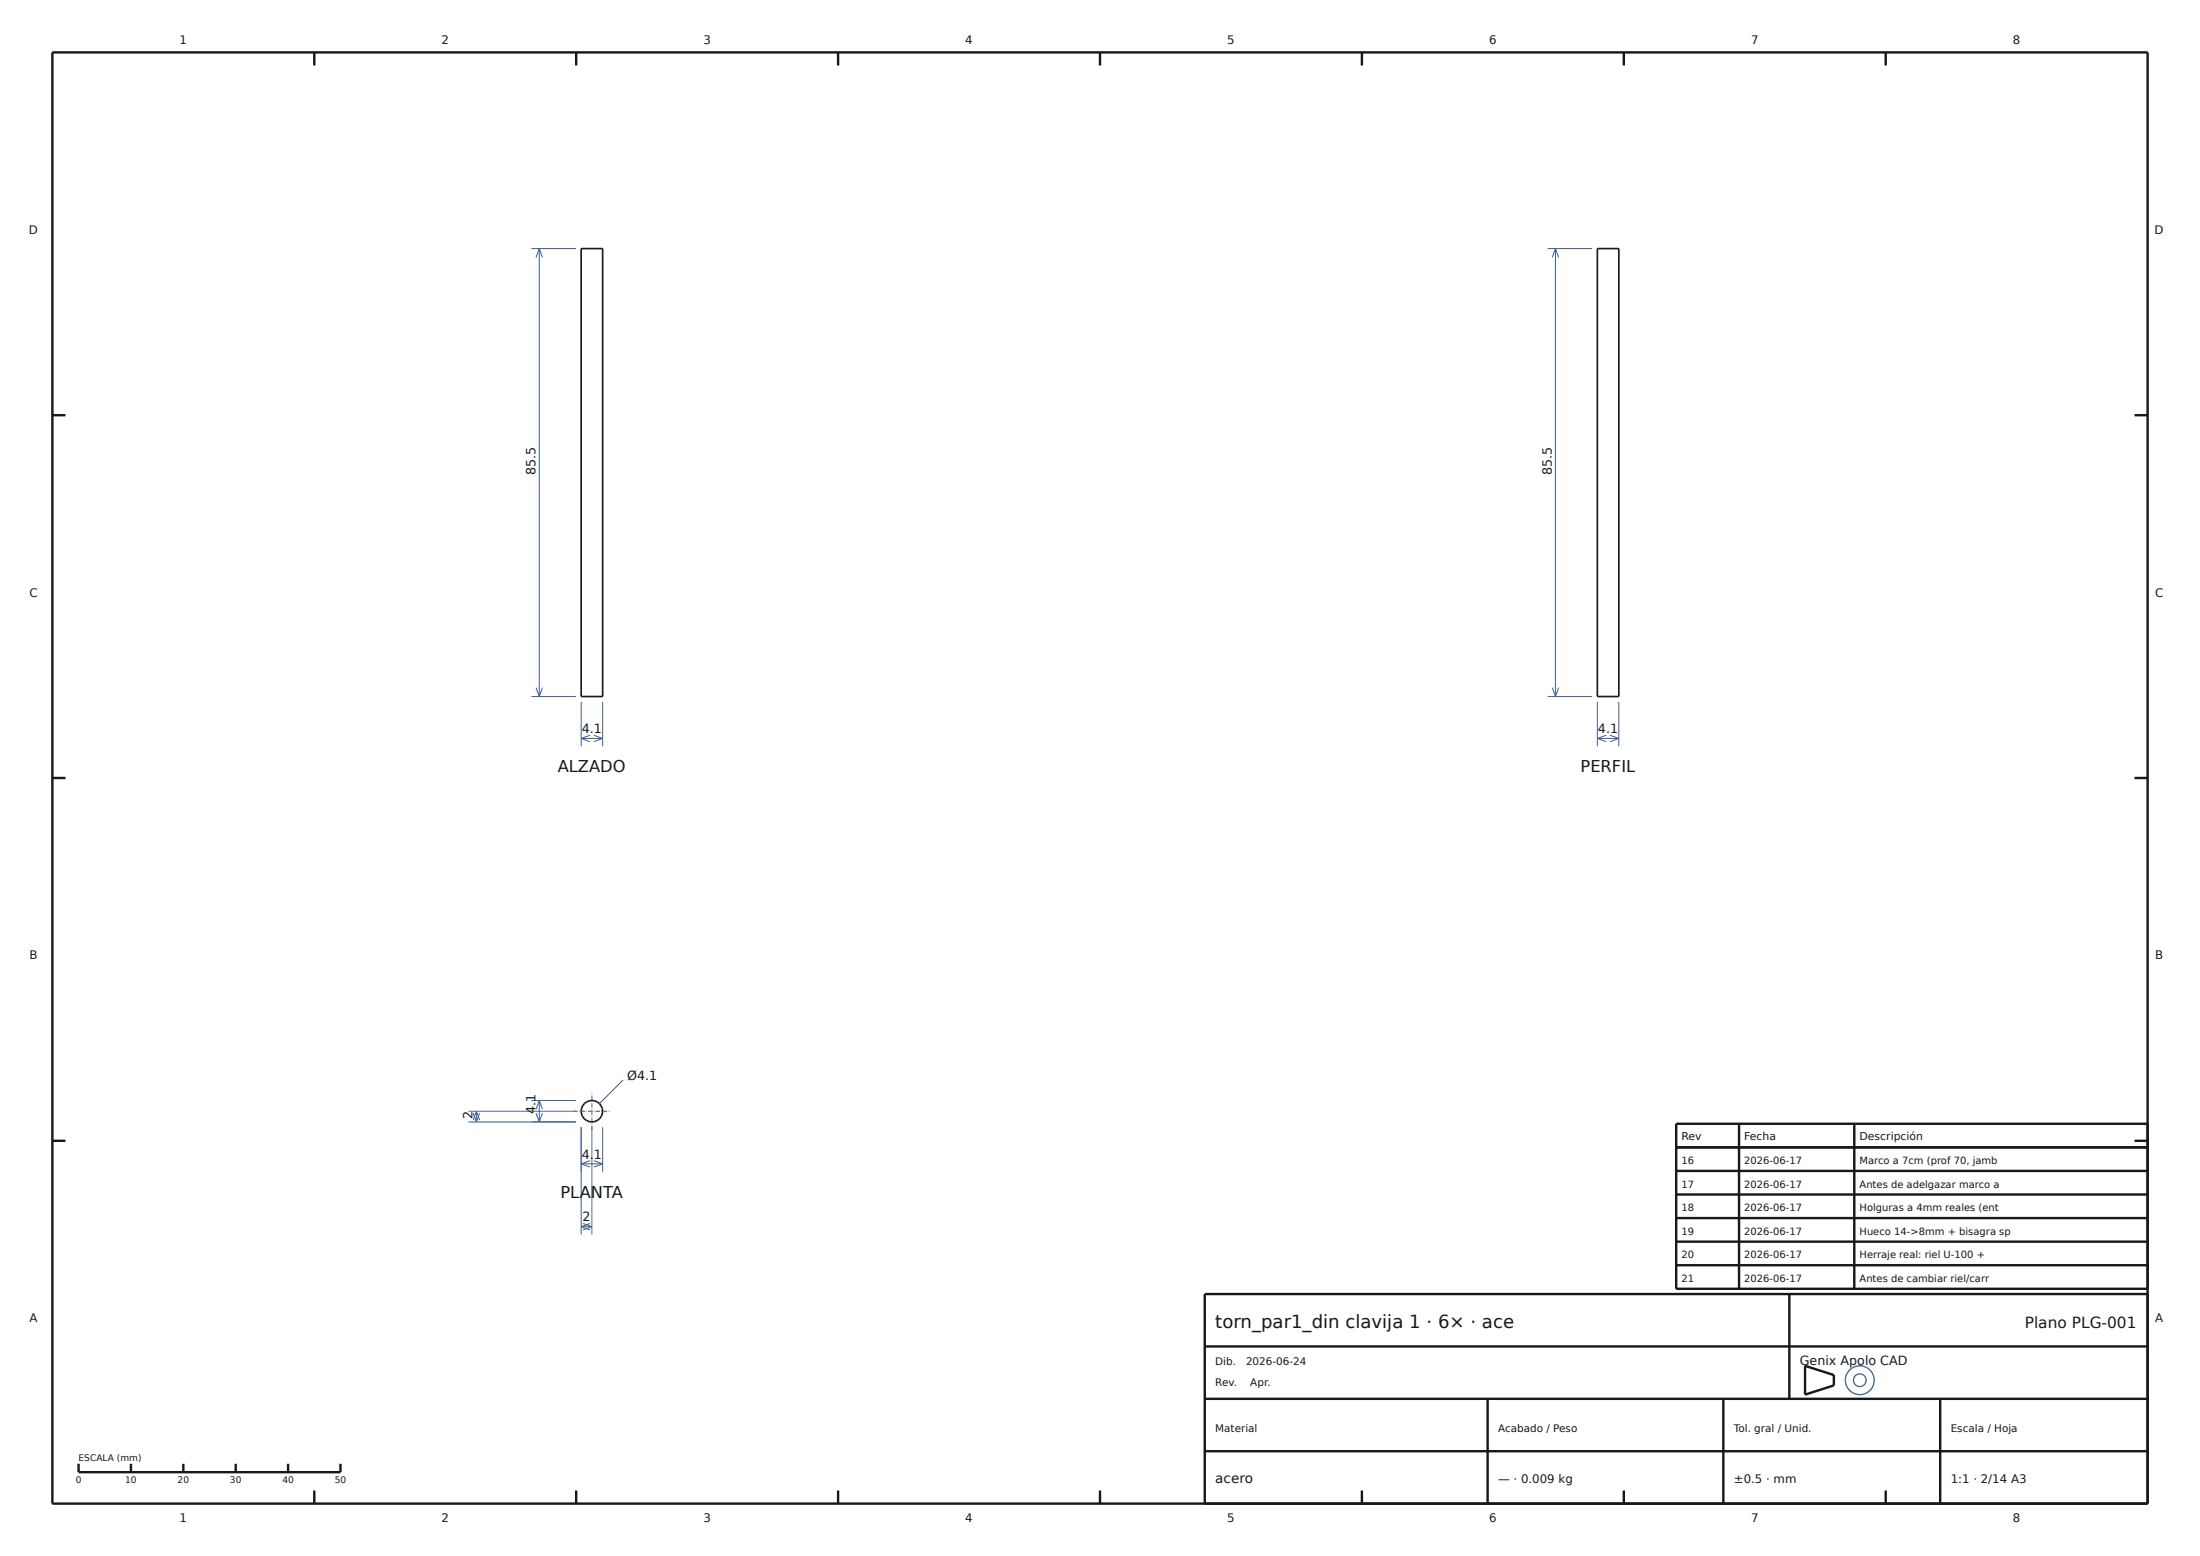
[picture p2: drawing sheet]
<svg xmlns="http://www.w3.org/2000/svg" width="420mm" height="297mm" viewBox="0 0 420 297" stroke-linecap="round" stroke-linejoin="round" font-family="sans-serif">
<g fill="#fdfdfb" stroke="#3a5e9c" stroke-width=".25">
<circle cx="355" cy="263.5" r="2.75"/>
<circle cx="355.1" cy="263.5" r="1.21"/>
</g>
<g fill="none" stroke="#16181d" stroke-width=".46">
<path d="M10 10h400v277h-400zM60 10v2.5M110 10v2.5M160 10v2.5M210 10v2.5M260 10v2.5M310 10v2.5M360 10v2.5M10 79.3h2.5M407.5 79.3h2.5M10 148.5h2.5M407.5 148.5h2.5"/>
<path d="M10 217.8h2.5M320 219h90M332 214.5v31.5M354 214.5v31.5M407.5 217.8h2.5M410 214.5h-90v31.5h90M320 223.5h90M320 228h90M320 232.5h90M320 237h90M230 257h180M320 241.5h90"/>
<path d="M341.6 247v20M410 247h-180v40M15 279.4v1.6h50v-1.6M25 279.4v1.6M35 279.4v1.6M45 279.4v1.6M55 279.4v1.6M230 277h180M230 267h180M284 267v20M329 267v20M344.6 260.7l5.5 1.8v1.9l-5.5 1.8z"/>
<path d="M370.4 267v20M60 284.5v2.5M110 284.5v2.5M160 284.5v2.5M210 284.5v2.5M260 284.5v2.5M310 284.5v2.5M360 284.5v2.5"/>
</g>
<g fill="none" stroke="#16181d" stroke-width=".32">
<path d="M110.9 47.5h4.1v85.5h-4.1zM304.9 47.5h4.1v85.5h-4.1z"/>
<circle cx="113" cy="212.1" r="2.05"/>
</g>
<g fill="none" stroke="#3a5e9c" stroke-width=".19">
<path d="M101.4 47.5h8.5M103 47.5v85.5M103 47.5l.6 1.6M103 47.5l-.7 1.6M295.4 47.5h8.6M297 47.5v85.5M297 47.5l.6 1.6M297 47.5l-.7 1.6M101.4 133h8.5M102.3 131.3l.7 1.7M103.6 131.3l-.6 1.7M110.9 134v8.5"/>
<path d="M115 134v8.5M295.4 133h8.6M296.3 131.3l.7 1.7M297.6 131.3l-.6 1.7M304.9 134v8.5M309 134v8.5M110.9 140.9h4.1M110.9 140.9l1.7 .7M112.6 140.3l-1.7 .6M113.4 140.3l1.6 .6M115 140.9l-1.6 .7M304.9 140.9h4.1"/>
<path d="M304.9 140.9l1.7 .7M306.6 140.3l-1.7 .6M307.4 140.3l1.6 .6M309 140.9l-1.6 .7M89.4 214.2h20.5M89.4 212.1h20.5M90.3 212.5l.7 1.7M91 212.1v2.1M91 212.1l.6 1.7M91 212.1l-.7 1.7M91.6 212.5l-.6 1.7M101.4 210.1h8.5"/>
<path d="M102.3 212.5l.7 1.7M103 210.1v4.1M103 210.1l.6 1.6M103 210.1l-.7 1.6M103.6 212.5l-.6 1.7M110.9 215.2v20.5M113 215.2v20.5M115 215.2v8.5M118.9 206.2l-4.5 4.5M110.9 222.2h4.1M110.9 222.2l1.7 .6M110.9 234.2h2.1"/>
<path d="M110.9 234.2l1.7 .6M111.3 233.5l1.7 .7M112.6 221.5l-1.7 .7M112.6 233.5l-1.7 .7M113 234.2l-1.7 .6M113.4 221.5l1.6 .7M115 222.2l-1.6 .6"/>
</g>
<path d="M109.5 212.1h7.1M113 215.7v-7.1" fill="none" stroke="#b0413e" stroke-width=".19" stroke-dasharray=".8 .2 .1 .2" stroke-linecap="butt"/>
<text font-size="3.5" fill="#16181d" x="232" y="253.4">torn_par1_din clavija 1 · 6× · ace</text>
<g font-size="3.1" fill="#16181d">
<text x="106.5" y="147.5">ALZADO</text>
<text x="301.7" y="147.5">PERFIL</text>
<text x="107" y="228.7">PLANTA</text>
</g>
<text font-size="2.9" fill="#16181d" x="386.5" y="253.4">Plano PLG-001</text>
<text font-size="2.6" fill="#16181d" x="232" y="283">acero</text>
<g font-size="2.4" fill="#16181d">
<text x="102.2" y="90.7" transform="rotate(-90 102.2 90.7)">85.5</text>
<text x="296.2" y="90.7" transform="rotate(-90 296.2 90.7)">85.5</text>
<text x="111.1" y="140">4.1</text>
<text x="305.1" y="140">4.1</text>
<text x="119.7" y="206.2">Ø4.1</text>
<text x="90.2" y="213.6" transform="rotate(-90 90.2 213.6)">2</text>
<text x="102.2" y="212.6" transform="rotate(-90 102.2 212.6)">4.1</text>
<text x="111.1" y="221.2">4.1</text>
<text x="111.2" y="233.2">2</text>
<text x="343.6" y="260.6">Genix Apolo CAD</text>
</g>
<g font-size="2.2" fill="#16181d">
<text x="34.3" y="8.4">1</text>
<text x="84.3" y="8.4">2</text>
<text x="134.3" y="8.4">3</text>
<text x="184.3" y="8.4">4</text>
<text x="234.3" y="8.4">5</text>
<text x="284.3" y="8.4">6</text>
<text x="334.3" y="8.4">7</text>
<text x="384.3" y="8.4">8</text>
<text x="5.5" y="44.6">D</text>
<text x="411.3" y="44.6">D</text>
<text x="5.6" y="113.9">C</text>
<text x="411.4" y="113.9">C</text>
<text x="5.6" y="183.1">B</text>
<text x="411.4" y="183.1">B</text>
<text x="5.6" y="252.4">A</text>
<text x="411.4" y="252.4">A</text>
<text x="286" y="283">— · 0.009 kg</text>
<text x="331" y="283">±0.5 · mm</text>
<text x="372.4" y="283">1:1 · 2/14 A3</text>
<text x="34.3" y="290.6">1</text>
<text x="84.3" y="290.6">2</text>
<text x="134.3" y="290.6">3</text>
<text x="184.3" y="290.6">4</text>
<text x="234.3" y="290.6">5</text>
<text x="284.3" y="290.6">6</text>
<text x="334.3" y="290.6">7</text>
<text x="384.3" y="290.6">8</text>
</g>
<g font-size="2.1" fill="#16181d">
<text x="321" y="217.6">Rev</text>
<text x="333" y="217.6">Fecha</text>
<text x="355" y="217.6">Descripción</text>
</g>
<g font-size="2" fill="#16181d">
<text x="232" y="260.6">Dib.</text>
<text x="237.9" y="260.6">2026-06-24</text>
<text x="232" y="264.6">Rev.</text>
<text x="238.7" y="264.6">Apr.</text>
<text x="232" y="273.4">Material</text>
<text x="286" y="273.4">Acabado / Peso</text>
<text x="331" y="273.4">Tol. gral / Unid.</text>
<text x="372.4" y="273.4">Escala / Hoja</text>
</g>
<g font-size="1.9" fill="#16181d">
<text x="321" y="222.2">16</text>
<text x="321" y="226.7">17</text>
<text x="333" y="222.2">2026-06-17</text>
<text x="333" y="226.7">2026-06-17</text>
<text x="355" y="222.2">Marco a 7cm (prof 70, jamb</text>
<text x="355" y="226.7">Antes de adelgazar marco a</text>
<text x="321" y="231.2">18</text>
<text x="333" y="231.2">2026-06-17</text>
<text x="355" y="231.2">Holguras a 4mm reales (ent</text>
<text x="321" y="235.7">19</text>
<text x="333" y="235.7">2026-06-17</text>
<text x="355" y="235.7">Hueco 14-&gt;8mm + bisagra sp</text>
<text x="321" y="240.2">20</text>
<text x="321" y="244.7">21</text>
<text x="333" y="240.2">2026-06-17</text>
<text x="333" y="244.7">2026-06-17</text>
<text x="355" y="240.2">Herraje real: riel U-100 +</text>
<text x="355" y="244.7">Antes de cambiar riel/carr</text>
</g>
<g font-size="1.7" fill="#16181d">
<text x="15" y="278.8">ESCALA (mm)</text>
<text x="14.5" y="283">0</text>
<text x="23.9" y="283">10</text>
<text x="33.9" y="283">20</text>
<text x="43.9" y="283">30</text>
<text x="53.9" y="283">40</text>
<text x="63.9" y="283">50</text>
</g>
</svg>
